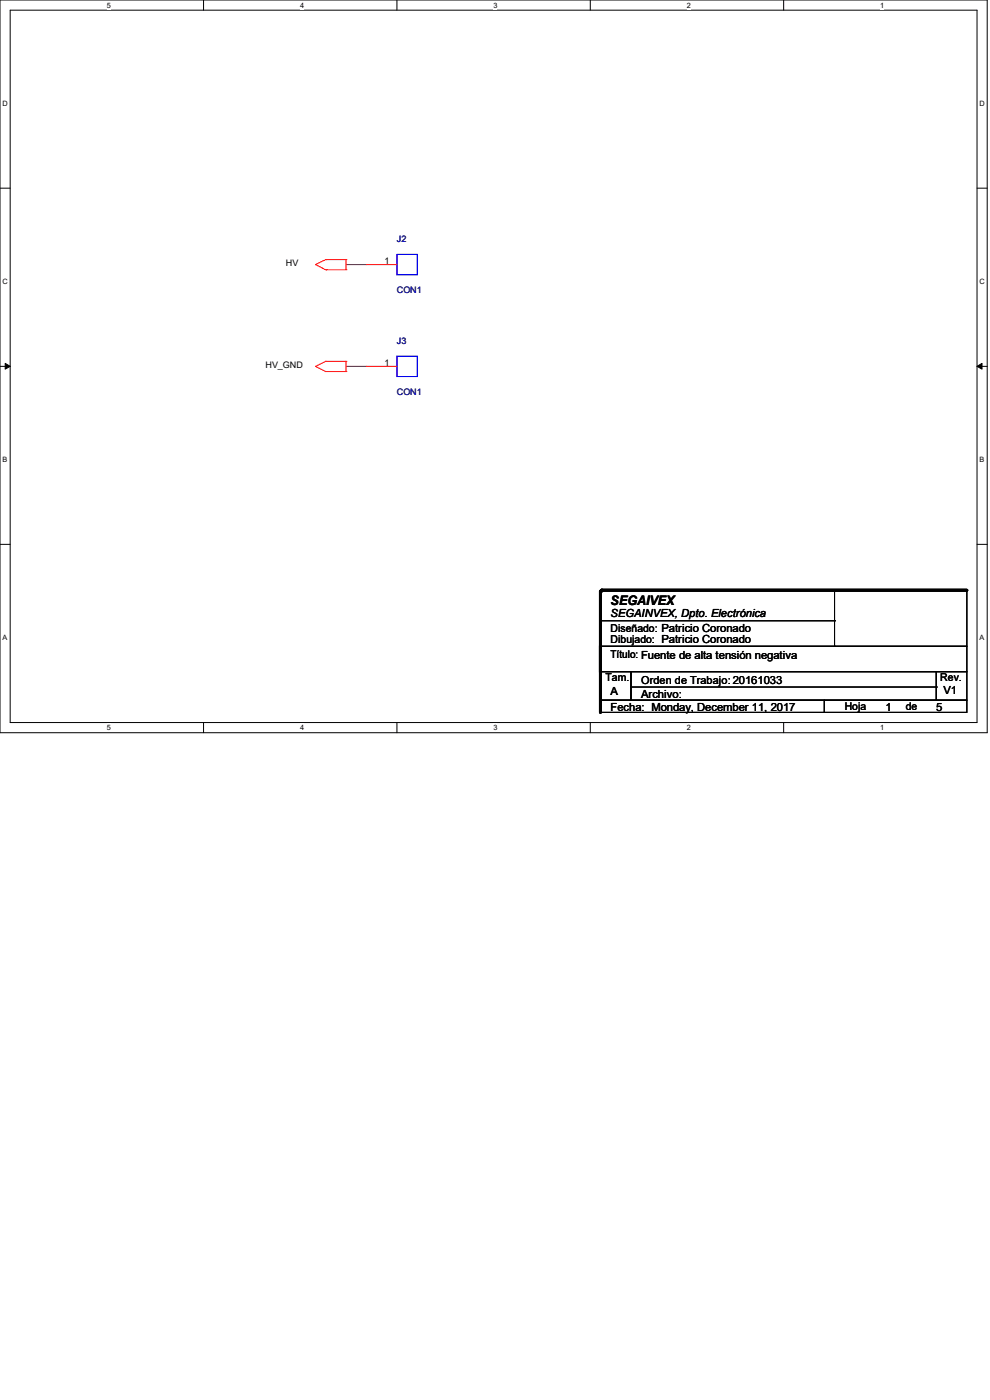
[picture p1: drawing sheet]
<svg xmlns="http://www.w3.org/2000/svg" width="210mm" height="297mm" viewBox="0 0 210 297" stroke-linecap="round" stroke-linejoin="round" font-family="sans-serif">
<path d="M0 0h209.4v155.4h-209.4zM2.2 2.2h205.1v151.1h-205.1z" fill="none" stroke="#000" stroke-width=".21"/>
<g fill="#fff">
<path d="M22.6 .3h.9v1.7h-.9z"/>
<path d="M22.6 153.5h.9v1.8h-.9z"/>
</g>
<path d="M43.2 0v2.2M43.2 153.3v2.1" fill="none" stroke="#000" stroke-width=".21"/>
<g fill="#fff">
<path d="M63.7 .3h.8v1.7h-.8z"/>
<path d="M63.7 153.5h.8v1.8h-.8z"/>
</g>
<path d="M84.2 0v2.2M84.2 153.3v2.1" fill="none" stroke="#000" stroke-width=".21"/>
<g fill="#fff">
<path d="M104.7 .3h.8v1.7h-.8z"/>
<path d="M104.7 153.5h.8v1.8h-.8z"/>
</g>
<path d="M125.2 0v2.2M125.2 153.3v2.1" fill="none" stroke="#000" stroke-width=".21"/>
<g fill="#fff">
<path d="M145.7 .3h.9v1.7h-.9z"/>
<path d="M145.7 153.5h.9v1.8h-.9z"/>
</g>
<path d="M166.2 0v2.2M166.2 153.3v2.1" fill="none" stroke="#000" stroke-width=".21"/>
<g fill="#fff">
<path d="M186.7 .3h.9v1.7h-.9z"/>
<path d="M186.7 153.5h.9v1.8h-.9z"/>
<path d="M.6 21h1.1v1.8h-1.1z"/>
<path d="M207.8 21h1.1v1.8h-1.1z"/>
<path d="M.6 58.8h1.1v1.7h-1.1z"/>
<path d="M207.8 58.8h1.1v1.7h-1.1z"/>
</g>
<path d="M0 39.9h2.2M207.3 39.9h2.1" fill="none" stroke="#000" stroke-width=".21"/>
<g fill="#fff">
<path d="M.6 96.6h1v1.7h-1z"/>
<path d="M207.8 96.6h1v1.7h-1z"/>
</g>
<path d="M0 77.7h2.2M207.3 77.7h2.1" fill="none" stroke="#000" stroke-width=".21"/>
<path d="M1.1 77.1l1.1 .6-1.1 .6zM207.3 77.7l1-.6v1.2z" fill="#000" stroke="#000" stroke-width=".21"/>
<g fill="#fff">
<path d="M.6 134.4h.9v1.7h-.9z"/>
<path d="M207.8 134.4h1v1.7h-1z"/>
</g>
<g fill="none" stroke="#000" stroke-width=".21">
<path d="M0 115.5h2.2M207.3 115.5h2.1M127.2 137.1h77.9v5.4h-77.9zM127.4 125.2h77.7v11.9h-77.7zM127.4 131.7h49.6M177 131.7h.1M177 137.1h.1M177 125.2v11.9M127.4 142.5h6.5v6h-6.5zM127.4 148.5h47.5v2.6h-47.5zM133.9 142.5h64.7v6h-64.7zM133.9 145.8h64.7"/>
<path d="M174.9 148.5h30.2v2.6h-30.2zM198.6 142.5h6.5v6h-6.5zM198.6 145.8h.1"/>
</g>
<path d="M73.4 56.1h.1M73.4 56.1h4.3M73.4 77.7h.1M73.4 77.7h4.3" fill="none" stroke="#800040" stroke-width=".21"/>
<g fill="none" stroke="#f00" stroke-width=".21">
<path d="M66.9 56.1h.1M66.9 56.1l2.2 1.1M69.1 55.1h.1M69.1 57.2h.1M69.1 55.1l-2.2 1M69.1 55.1h4.3M69.1 57.2h4.3M73.4 55.1h.1M73.4 57.2h.1M73.4 55.1v2.1M77.7 56.1h6.5M66.9 77.7h.1"/>
<path d="M66.9 77.7l2.2 1.1M69.1 76.7h.1M69.1 78.8h.1M69.1 76.7l-2.2 1M69.1 76.7h4.3M69.1 78.8h4.3M73.4 76.7h.1M73.4 78.8h.1M73.4 76.7v2.1M77.7 77.7h6.5"/>
</g>
<path d="M127.4 125.4v25.7M127.6 125.2h77.5" fill="none" stroke="#000" stroke-width=".64"/>
<g fill="#000">
<circle cx="127.4" cy="125.4" r=".32"/>
<circle cx="127.6" cy="125.2" r=".32"/>
</g>
<path d="M84.2 54h4.3v4.3h-4.3zM84.2 75.6h4.3v4.3h-4.3z" fill="none" stroke="#00f" stroke-width=".21"/>
<text font-size="2.8" x="129.5" y="128.4">SEGAIVEX</text>
<g font-size="2.4">
<text x="129.5" y="130.9">SEGAINVEX, Dpto. Electrónica</text>
<text x="129.5" y="147.5">A</text>
<text x="136" y="148.2">Archivo:</text>
<text x="200.2" y="147.3">V1</text>
<text x="129.5" y="150.7">Fecha: Monday, December 11, 2017</text>
<text x="187.8" y="150.8">1</text>
<text x="198.6" y="150.8">5</text>
</g>
<g font-size="2.3">
<text x="129.5" y="134">Diseñado: Patricio Coronado</text>
<text x="129.5" y="136.4">Dibujado: Patricio Coronado</text>
<text x="129.5" y="139.6">Título: Fuente de alta tensión negativa</text>
<text x="128.5" y="144.6">Tam.</text>
<text x="136" y="145.1">Orden de Trabajo: 20161033</text>
<text x="199.5" y="144.6">Rev.</text>
<text x="179.2" y="150.6">Hoja</text>
<text x="192.1" y="150.6">de</text>
</g>
<g font-size="1.9" fill="#000080">
<text x="84.2" y="51.4">J2</text>
<text x="84.2" y="62.1">CON1</text>
<text x="84.2" y="72.9">J3</text>
<text x="84.2" y="83.7">CON1</text>
</g>
<g font-size="1.9">
<text x="60.7" y="56.5">HV</text>
<text x="81.6" y="56.1">1</text>
<text x="81.6" y="77.7">1</text>
<text x="56.3" y="78.1">HV_GND</text>
</g>
<g font-size="1.6">
<text x="22.6" y="1.7">5</text>
<text x="63.7" y="1.7">4</text>
<text x="104.7" y="1.7">3</text>
<text x="145.7" y="1.7">2</text>
<text x="186.7" y="1.7">1</text>
<text x=".6" y="22.4">D</text>
<text x="207.8" y="22.4">D</text>
<text x=".6" y="60.2">C</text>
<text x="207.8" y="60.2">C</text>
<text x=".6" y="98">B</text>
<text x="207.8" y="98">B</text>
<text x=".6" y="135.8">A</text>
<text x="207.8" y="135.8">A</text>
<text x="22.6" y="154.9">5</text>
<text x="63.7" y="154.9">4</text>
<text x="104.7" y="154.9">3</text>
<text x="145.7" y="154.9">2</text>
<text x="186.7" y="154.9">1</text>
</g>
</svg>
